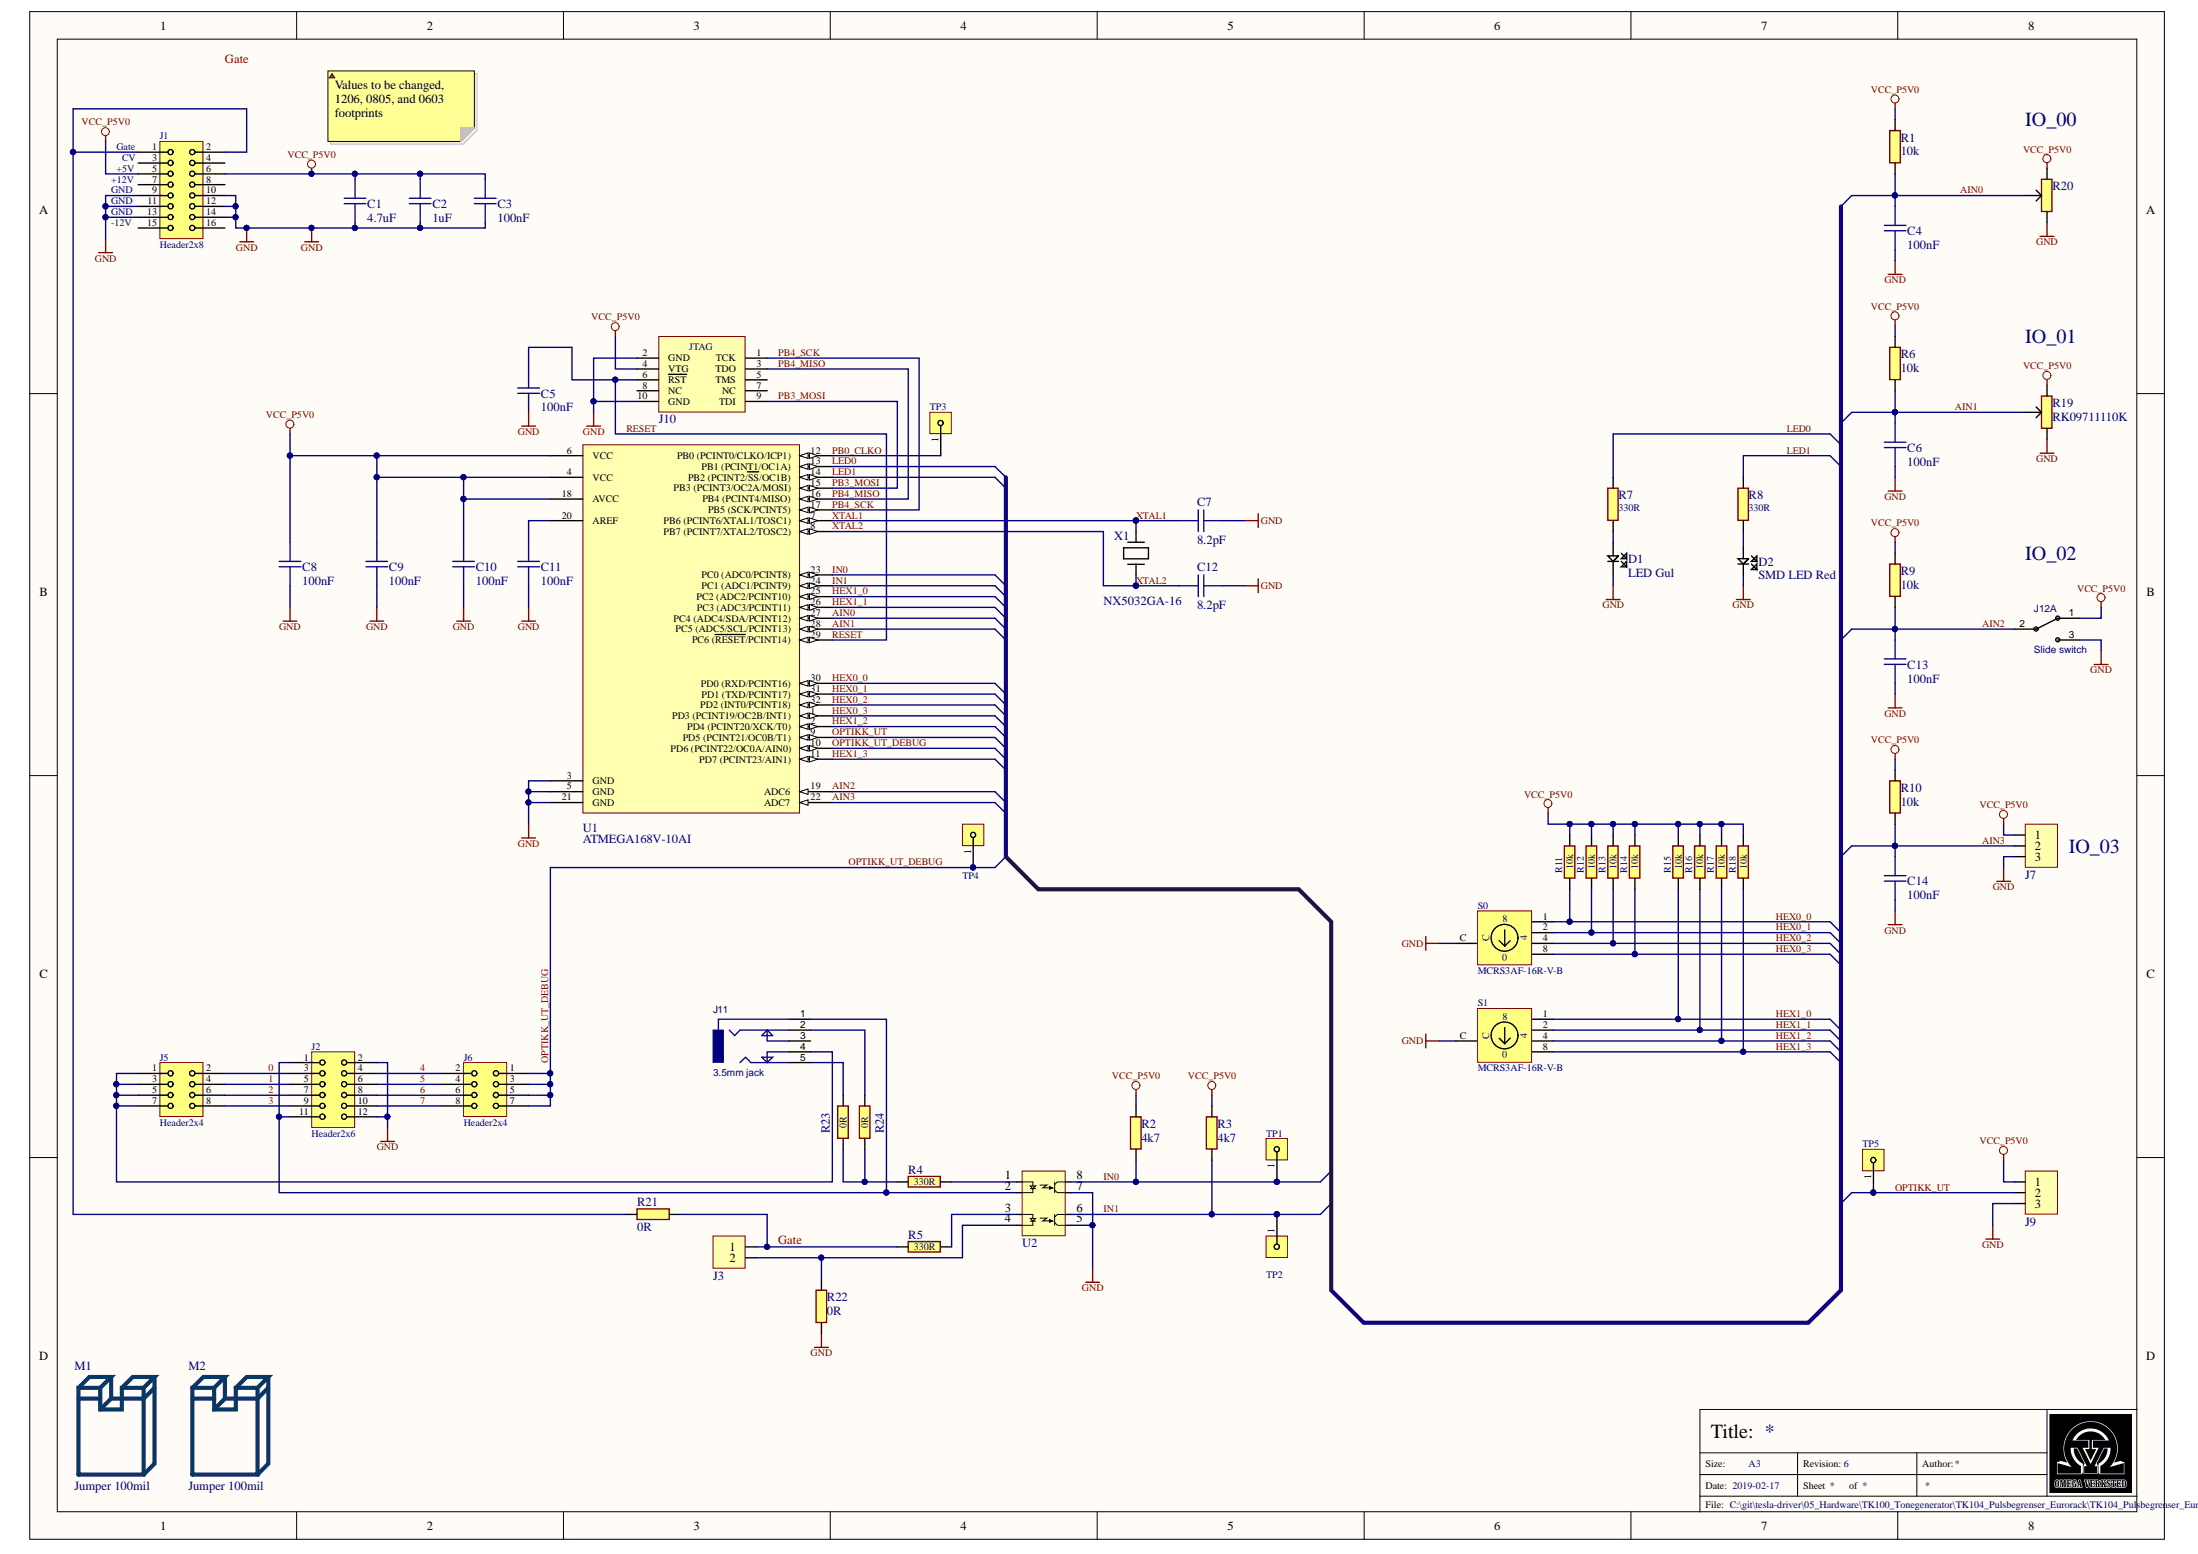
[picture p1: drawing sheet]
# Altium project TK104_Pulsbegrenser_Eurorack.PrjPCB
1 sheet, 62 parts. Net scope: global (net labels, ports and power ports of the same name join across sheets).
Board file: TK104_Pulsbegrenser_Eurorack.PcbDoc

## Sheet TK104_Pulsbegrenser_Eurorack.SchDoc
size A3; Revision: 6

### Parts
C1  4.7uF  [CAPC1206(3216)170_N]
C2  1uF  [CAPC0805(2012)100_N]
C3  100nF  [CAPC0603(1608)55_N]
C4  100nF  [CAPC0603(1608)55_N]
C5  100nF  [CAPC0603(1608)55_N]
C6  100nF  [CAPC0603(1608)55_N]
C7  8.2pF  [CAPC0603(1608)55_N]
C8  100nF  [CAPC0603(1608)55_N]
C9  100nF  [CAPC0603(1608)55_N]
C10  100nF  [CAPC0603(1608)55_N]
C11  100nF  [CAPC0603(1608)55_N]
C12  8.2pF  [CAPC0603(1608)55_N]
C13  100nF  [CAPC0603(1608)55_N]
C14  100nF  [CAPC0603(1608)55_N]
D1  LED Gul  [LED254W7L870D500]
D2  SMD LED Red  [I_LEDC0603(1608)_N]
J1  Header2x8  [HDRV16W64P254_2X8_Shrouded]
J2  Header2x6  [HDRV12W64P254_2X6_RA]
J3  JST 2pin  [JST_2P]  (value not drawn)
J5  Header2x4  [HDRV8W64P254_2X4]
J6  Header2x4  [HDRV8W64P254_2X4]
J7  JST 3pin  [JST_3P]  (value not drawn)
J9  JST 3pin  [JST_3P]  (value not drawn)
J10  Header SMD 127 2x5  [SMDHDRV10P127_2X5_615X330X560B]  (value not drawn)
J11  3.5mm jack  [PJ-306M]
J12  Slide switch  [1MS1T2B4M7RE]  (part A of 2)
M1  Jumper 100mil  [SNT-100-BK-T]
M2  Jumper 100mil  [SNT-100-BK-T]
R1  10k  [RESC0603(1608)_N]
R2  4k7  [RESC0603(1608)_N]
R3  4k7  [RESC0603(1608)_N]
R4  330R  [RESC0603(1608)_N]
R5  330R  [RESC0603(1608)_N]
R6  10k  [RESC0603(1608)_N]
R7  330R  [RESC0603(1608)_N]
R8  330R  [RESC0603(1608)_N]
R9  10k  [RESC0603(1608)_N]
R10  10k  [RESC0603(1608)_N]
R11  10k  [RESC0603(1608)_N]
R12  10k  [RESC0603(1608)_N]
R13  10k  [RESC0603(1608)_N]
R14  10k  [RESC0603(1608)_N]
R15  10k  [RESC0603(1608)_N]
R16  10k  [RESC0603(1608)_N]
R17  10k  [RESC0603(1608)_N]
R18  10k  [RESC0603(1608)_N]
R19  RK09711110K  [RK09711110K]
R20  (no value)  [PTA4543-ANGLE]
R21  0R  [RESC0603(1608)_N]
R22  0R  [RESC0603(1608)_N]
R23  0R  [RESC0603(1608)_N]
R24  0R  [RESC0603(1608)_N]
S0  MCRS3AF-16R-V-B  [MCRS3AF-16R-V-B]
S1  MCRS3AF-16R-V-B  [MCRS3AF-16R-V-B]
TP1  Header1x1  [HDRV1W64P254_1X1_254X254X900B]  (value not drawn)
TP2  Header1x1  [HDRV1W64P254_1X1_254X254X900B]  (value not drawn)
TP3  Header1x1  [HDRV1W64P254_1X1_254X254X900B]  (value not drawn)
TP4  Header1x1  [HDRV1W64P254_1X1_254X254X900B]  (value not drawn)
TP5  Header1x1  [HDRV1W64P254_1X1_254X254X900B]  (value not drawn)
U1  ATMEGA168V-10AI  [TQFP80P900X900X120-32N]
U2  Dual_Optocoupler  [SOIC127P590X363-8N]  (value not drawn)
X1  NX5032GA-16  [CRYSTAL-ABM7]

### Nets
GND: C1.1 C2.1 C3.1 C4.1 C5.1 C6.1 C7.1 C8.2 C9.2 C10.1 C11.1 C12.1 C13.1 C14.1 D1.2 D2.2 J1.9 J1.10 J1.11 J1.12 J1.13 J1.14 J2.2 J2.12 J7.3 J9.3 J10.2(GND) J10.10(GND) J12.3 R19.1 R20.3 R22.1 S0.C S1.C U1.3(GND) U1.5(GND) U1.21(GND) U2.5 U2.7
VCC_P5V0: C1.2 C2.2 C3.2 C8.1 C9.1 C10.2 J1.5 J1.6 J7.1 J9.1 J10.4(VTG) J12.1 R1.2 R2.2 R3.2 R6.2 R9.2 R10.2 R11.2 R12.2 R13.2 R14.2 R15.2 R16.2 R17.2 R18.2 R19.3 R20.1 U1.4(VCC) U1.6(VCC) U1.18(AVCC)
0: J2.3 J5.2
1: J2.5 J5.4
2: J2.7 J5.6
3: J2.9 J5.8
4: J2.4 J6.2
5: J2.6 J6.4
6: J2.8 J6.6
7: J2.10 J6.8
AIN0: C4.2 R1.1 R20.2 U1.27(PC4_(ADC4/SDA/PCINT12))
AIN1: C6.2 R6.1 R19.2 U1.28(PC5_(ADC5/SCL/PCINT13))
AIN2: C13.2 J12.2 R9.1 U1.19(ADC6)
AIN3: C14.2 J7.2 R10.1 U1.22(ADC7)
Gate: J3.1 R5.1 R21.2
HEX0_0: R11.1 S0.1 U1.30(PD0_(RXD/PCINT16))
HEX0_1: R12.1 S0.2 U1.31(PD1_(TXD/PCINT17))
HEX0_2: R13.1 S0.4 U1.32(PD2_(INT0/PCINT18))
HEX0_3: R14.1 S0.8 U1.1(PD3_(PCINT19/OC2B/INT1))
HEX1_0: R15.1 S1.1 U1.25(PC2_(ADC2/PCINT10))
HEX1_1: R16.1 S1.2 U1.26(PC3_(ADC3/PCINT11))
HEX1_2: R17.1 S1.4 U1.2(PD4_(PCINT20/XCK/T0))
HEX1_3: R18.1 S1.8 U1.11(PD7_(PCINT23/AIN1))
IN0: R2.1 TP1.1 U1.23(PC0_(ADC0/PCINT8)) U2.8
IN1: R3.1 TP2.1 U1.24(PC1_(ADC1/PCINT9)) U2.6
LED0: R7.2 U1.13(PB1_(PCINT1/OC1A))
LED1: R8.2 U1.14(PB2_(PCINT2/~{SS}/OC1B))
OPTIKK_UT: J9.2 TP5.1 U1.9(PD5_(PCINT21/OC0B/T1))
OPTIKK_UT_DEBUG: J6.1 J6.3 J6.5 J6.7 TP4.1 U1.10(PD6_(PCINT22/OC0A/AIN0))
PB0_CLKO: TP3.1 U1.12(PB0_(PCINT0/CLKO/ICP1))
PB3_MOSI: J10.9(TDI) U1.15(PB3_(PCINT3/OC2A/MOSI))
PB4_MISO: J10.3(TDO) U1.16(PB4_(PCINT4/MISO))
PB4_SCK: J10.1(TCK) U1.17(PB5_(SCK/PCINT5))
RESET: C5.2 J10.6(~{RST}) U1.29(PC6_(~{RESET}/PCINT14))
XTAL1: C7.2 U1.7(PB6_(PCINT6/XTAL1/TOSC1)) X1.1
XTAL2: C12.2 U1.8(PB7_(PCINT7/XTAL2/TOSC2)) X1.2
NetC11_2: C11.2 U1.20(AREF)
NetD1_1: D1.1 R7.1
NetD2_1: D2.1 R8.1
NetJ1_1: J1.1 J1.2 R21.1
NetJ2_1: J2.1 J2.11 J11.1 U2.2
NetJ3_2: J3.2 R22.2 U2.4
NetJ5_1: J5.1 J5.3 J5.5 J5.7 J11.4
NetJ11_2: J11.2 R24.2
NetJ11_5: J11.5 R23.2
NetR4_1: R4.1 R23.1 R24.1
NetR4_2: R4.2 U2.1
NetR5_2: R5.2 U2.3

Not connected (* = marked no-connect by the designer): J1 3 4 7 8 15 16; J10 5(TMS) 7(NC) 8(NC); J11 3

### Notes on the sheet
- (near R20) IO_00
- (near J1) GND
- (near J1) +12V
- (near J1) +5V
- (near J1) Gate
- (near J1) CV
- Values to be changed, 1206, 0805, and 0603 footprints
- (near J1) -12V
- (near R19) IO_01
- (near J12) IO_02
- (near J7) IO_03
- Labels drawn without touching a wire or pin: Gate
